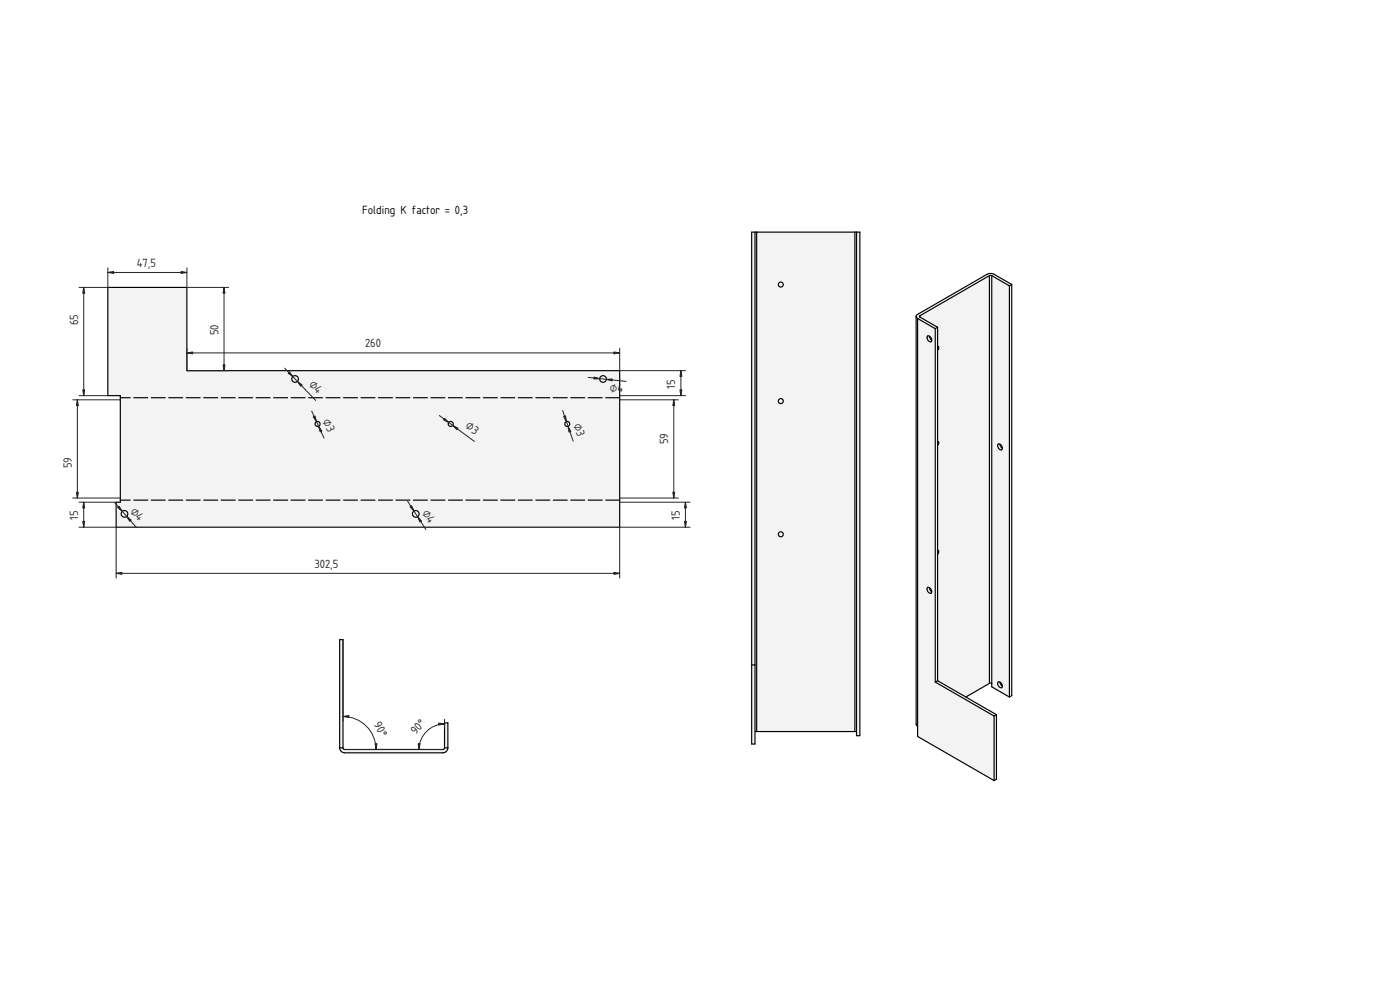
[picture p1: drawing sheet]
<svg xmlns="http://www.w3.org/2000/svg" width="841mm" height="594mm" viewBox="0 0 841 594" stroke-linecap="round" stroke-linejoin="round" font-family="sans-serif">
<g fill="#f1f3f5">
<path d="M65 173h47v50h260v94h-302v-15h2v-64h-7z" fill-rule="evenodd"/>
<path d="M72 239h300v61h-300z" fill-rule="evenodd"/>
<path d="M65 173h47v50h260v16h-300v-1h-7z" fill-rule="evenodd"/>
<path d="M70 302h2v-2h300v17h-302z" fill-rule="evenodd"/>
<circle cx="75" cy="309" r="2"/>
<circle cx="362" cy="228" r="2"/>
<circle cx="250" cy="309" r="2"/>
<circle cx="177" cy="228" r="2"/>
<circle cx="341" cy="255" r="1.5"/>
<circle cx="271" cy="255" r="1.5"/>
<circle cx="191" cy="255" r="1.5"/>
</g>
<g fill="none" stroke="#000" stroke-width=".7">
<path d="M65 173h47v50h260v94h-302v-15h2v-64h-7z"/>
<circle cx="177" cy="228" r="2"/>
<circle cx="362" cy="228" r="2"/>
<circle cx="191" cy="255" r="1.5"/>
<circle cx="271" cy="255" r="1.5"/>
<circle cx="341" cy="255" r="1.5"/>
<circle cx="75" cy="309" r="2"/>
<circle cx="250" cy="309" r="2"/>
</g>
<path d="M372 239h-300M372 300h-300" fill="none" stroke="#000" stroke-width=".7" stroke-dasharray="8.4 2.1"/>
<g fill="none" stroke="#212529" stroke-width=".6">
<path d="M50 173v65M65 161v12h-18M65 164h47M112 161v12h25M135 173v50M112 212h260M112 209v14h25M372 209v14h40M47 238h18M171 221l19 20M353 227l23 2M372 238h40"/>
<path d="M409 223v15M44 240h28M46 240v59M187 247l8 16M264 250l21 15M338 247l6 18M372 240h36M405 240v59M44 299h28M372 299h36M47 317h23v30M47 302h23"/>
<path d="M50 302v15M69 302l13 15M245 301l11 17M372 302h43M412 302v15M415 317h-43v30M70 344h302"/>
</g>
<g fill="#212529" stroke="#212529" stroke-width=".6">
<path d="M112 212l4-1v2z"/>
<path d="M369 211l3 1-3 1z"/>
<path d="M135 173v3h-1z"/>
<path d="M134 219h1v4z"/>
<path d="M65 164l3-1v1z"/>
<path d="M109 163l3 1h-3z"/>
<path d="M50 234h1l-1 4z"/>
<path d="M50 173l1 3h-1z"/>
<path d="M46 296h1l-1 3z"/>
<path d="M46 240l1 4h-1z"/>
<path d="M50 313h1l-1 4z"/>
<path d="M50 302l1 3h-1z"/>
<path d="M76 310l3 2-1 1z"/>
<path d="M71 305l1-1 1 3z"/>
<path d="M251 310l2 3-1 1z"/>
<path d="M246 304h1l2 3z"/>
<path d="M341 256l2 3-1 1z"/>
<path d="M339 250h1v3z"/>
<path d="M272 256l3 1-1 1z"/>
<path d="M267 251l3 3-4-2z"/>
<path d="M191 256l2 3h-1z"/>
<path d="M188 250h1l1 3z"/>
<path d="M179 229l2 2v1z"/>
<path d="M173 224l1-1 2 3z"/>
<path d="M364 228h4v1z"/>
<path d="M357 226l3 1-3 1z"/>
<path d="M369 344h3l-3 1z"/>
<path d="M70 344h3v1z"/>
<path d="M405 240v4h-1z"/>
<path d="M404 296h1v3z"/>
<path d="M412 302v3h-1z"/>
<path d="M411 313h1v4z"/>
<path d="M409 223l1 3h-2z"/>
<path d="M408 234h2l-1 4z"/>
</g>
<path d="M484 293h.1" fill="none" stroke="#000" stroke-width=".6"/>
<g fill="#f1f3f5">
<path d="M452 139h65v303h-2v-3h-61v8h-2z" fill-rule="evenodd"/>
<path d="M455 139h59v300h-59z" fill-rule="evenodd"/>
<path d="M515 139h2v303h-2z" fill-rule="evenodd"/>
<path d="M452 139h2v260h-2z" fill-rule="evenodd"/>
<path d="M454 139h1v300h-1z" fill-rule="evenodd"/>
<path d="M514 139h1v300h-1z" fill-rule="evenodd"/>
<path d="M452 399h2v48h-2z" fill-rule="evenodd"/>
<circle cx="469" cy="171" r="1.5"/>
<circle cx="469" cy="321" r="1.5"/>
<circle cx="469" cy="241" r="1.5"/>
</g>
<g fill="none" stroke="#000" stroke-width=".7">
<path d="M454 139v308h-2v-308h65v303h-2v-303M455 139v300M514 139v300M452 399h2M454 439h61"/>
<circle cx="469" cy="171" r="1.5"/>
<circle cx="469" cy="241" r="1.5"/>
<circle cx="469" cy="321" r="1.5"/>
</g>
<g fill="#f1f3f5">
<path d="M551 189l42-24h4l11 6v247l-2 1-10-6v-2l-1-1-15 9 19 10v39l-2 1-46-27v-6l-1-1v-245z" fill-rule="evenodd"/>
<path d="M553 190l41-24v245l-14 8-17-10v-76l1-2h-1v-63l1-2-1-1v-55l1-1-1-1v-11l-10-7z" fill-rule="evenodd"/>
<path d="M551 191l11 6v213l35 20v39l-46-27z" fill-rule="evenodd"/>
<path d="M596 166l10 6v247l-10-6z" fill-rule="evenodd"/>
<path d="M606 172l2-1v247l-2 1z" fill-rule="evenodd"/>
<path d="M594 166h2v245h-2z" fill-rule="evenodd"/>
<path d="M562 197h1v212l-1 1z" fill-rule="evenodd"/>
<path d="M550 190l1 1v245l-1-1z" fill-rule="evenodd"/>
<path d="M551 189l42-24h4l11 6-2 1-11-7-43 25h1l10 7h-1l-11-6-1-1z" fill-rule="evenodd"/>
<path d="M562 410l1-1 36 20-2 1z" fill-rule="evenodd"/>
<path d="M597 430l2-1v39l-2 1z" fill-rule="evenodd"/>
<path d="M600 410a1.9 1.9 0 0 1 2 1 1.9 1.9 0 0 1-1 2l-1-1z" fill-rule="evenodd"/>
<path d="M557 202a1.9 1.9 0 0 1 2 1 1.9 1.9 0 0 1 0 2l-2-1z" fill-rule="evenodd"/>
<path d="M600 267a1.9 1.9 0 0 1 2 1 1.9 1.9 0 0 1-1 2l-1-1z" fill-rule="evenodd"/>
<path d="M557 353a1.9 1.9 0 0 1 2 1 1.9 1.9 0 0 1 0 2l-2-1z" fill-rule="evenodd"/>
<path d="M600 410h1l1 2a.9 .9 0 0 1-1 1 .9 .9 0 0 1-1 0l-1-2z" fill-rule="evenodd"/>
<path d="M557 202h1l1 2a.9 .9 0 0 1 0 1 .9 .9 0 0 1-1 0l-1-2z" fill-rule="evenodd"/>
<path d="M557 353h1l1 2a1 1 0 0 1 0 2 .9 .9 0 0 1-1-1l-1-2z" fill-rule="evenodd"/>
<path d="M600 267h1l1 2a.9 .9 0 0 1-1 1 .9 .9 0 0 1-1 0l-1-2z" fill-rule="evenodd"/>
<path d="M601 267l1 2z" fill-rule="evenodd"/>
<path d="M558 202l2 2z" fill-rule="evenodd"/>
<path d="M601 410l1 2z" fill-rule="evenodd"/>
<path d="M558 353l2 2z" fill-rule="evenodd"/>
<path d="M563 208l1 1-1 1z" fill-rule="evenodd"/>
<path d="M563 331h1l-1 2z" fill-rule="evenodd"/>
<path d="M563 265l1 1-1 2z" fill-rule="evenodd"/>
<path d="M552 190h1z" fill-rule="evenodd"/>
</g>
<g fill="none" stroke="#000" stroke-width=".7">
<path d="M594 166h2M594 166l-41 24M594 166v245M596 166l10 6M596 166v247l10 6M606 172v247M608 171l-11-6h-4l-42 24-1 1M608 171l-2 1M608 171v247l-2 1M550 190v245l1 1M550 190l1 1M551 191v251l46 27"/>
<path d="M551 191l11 6M553 190h.1M553 190l10 7M562 197v213M563 197h-1M563 197v212M557 202a1.9 1.9 0 0 1 2 1 1.9 1.9 0 0 1 0 2l-2-1zM558 202l2 2M563 208l1 1-1 1M563 265l1 1-1 2M600 267a1.9 1.9 0 0 1 2 1 1.9 1.9 0 0 1-1 2l-1-1zM601 267l1 2"/>
<path d="M563 331h1l-1 2M557 353a1.9 1.9 0 0 1 2 1 1.9 1.9 0 0 1 0 2l-2-1zM558 353l2 2M562 410l35 20M563 409l36 20M563 409l-1 1M594 411h2M594 411l-14 8M600 410a1.9 1.9 0 0 1 2 1 1.9 1.9 0 0 1-1 2l-1-1zM601 410l1 2M597 430v39M599 429v39l-2 1"/>
<path d="M599 429l-2 1"/>
</g>
<g fill="#f1f3f5">
<path d="M204 384h2v66h60l1-1v-15h2v15l-1 3h-2h-59l-2-1-1-2z" fill-rule="evenodd"/>
<path d="M204 449h2l1 1h59l1-1h2l-1 3h-2h-59h-2z" fill-rule="evenodd"/>
<path d="M204 384h2v65h-2z" fill-rule="evenodd"/>
<path d="M267 434h2v15h-2z" fill-rule="evenodd"/>
</g>
<path d="M204 449l1 2 2 1h59l2-1 1-2M204 449h2M204 449v-65h2v65M206 449l1 1h59l1-1M267 449v-15h2v15M267 449h2" fill="none" stroke="#000" stroke-width=".7"/>
<path d="M206 384v49M206 430a20 20 0 0 1 20 20M267 435a15 15 0 0 0-15 15M267 432v6M207 450h59" fill="none" stroke="#212529" stroke-width=".6"/>
<g fill="#212529" stroke="#212529" stroke-width=".6">
<path d="M225 447h1v3z"/>
<path d="M206 430h4v1z"/>
<path d="M251 447h1v3z"/>
<path d="M264 434l3 1h-3z"/>
</g>
<text font-size="6.7" x="218" y="128">Folding K factor = 0,3</text>
<g font-size="6.7" fill="#212529">
<text x="82" y="160">47,5</text>
<text x="47" y="195" transform="rotate(-90 47 195)">65</text>
<text x="131" y="201" transform="rotate(-90 131 201)">50</text>
<text x="219" y="209">260</text>
<text x="185" y="231" transform="rotate(46 185 231)">⌀4</text>
<text x="406" y="233" transform="rotate(-90 406 233)">15</text>
<text x="366" y="235">⌀4</text>
<text x="194" y="253" transform="rotate(65 194 253)">⌀3</text>
<text x="279" y="257" transform="rotate(36 279 257)">⌀3</text>
<text x="344" y="255" transform="rotate(71 344 255)">⌀3</text>
<text x="401" y="267" transform="rotate(-90 401 267)">59</text>
<text x="43" y="281" transform="rotate(-90 43 281)">59</text>
<text x="78" y="307" transform="rotate(49 78 307)">⌀4</text>
<text x="253" y="308" transform="rotate(57 253 308)">⌀4</text>
<text x="47" y="313" transform="rotate(-90 47 313)">15</text>
<text x="408" y="313" transform="rotate(-90 408 313)">15</text>
<text x="189" y="341">302,5</text>
<text x="224" y="435" transform="rotate(63 224 435)">90°</text>
<text x="250" y="441" transform="rotate(-48 250 441)">90°</text>
</g>
</svg>
